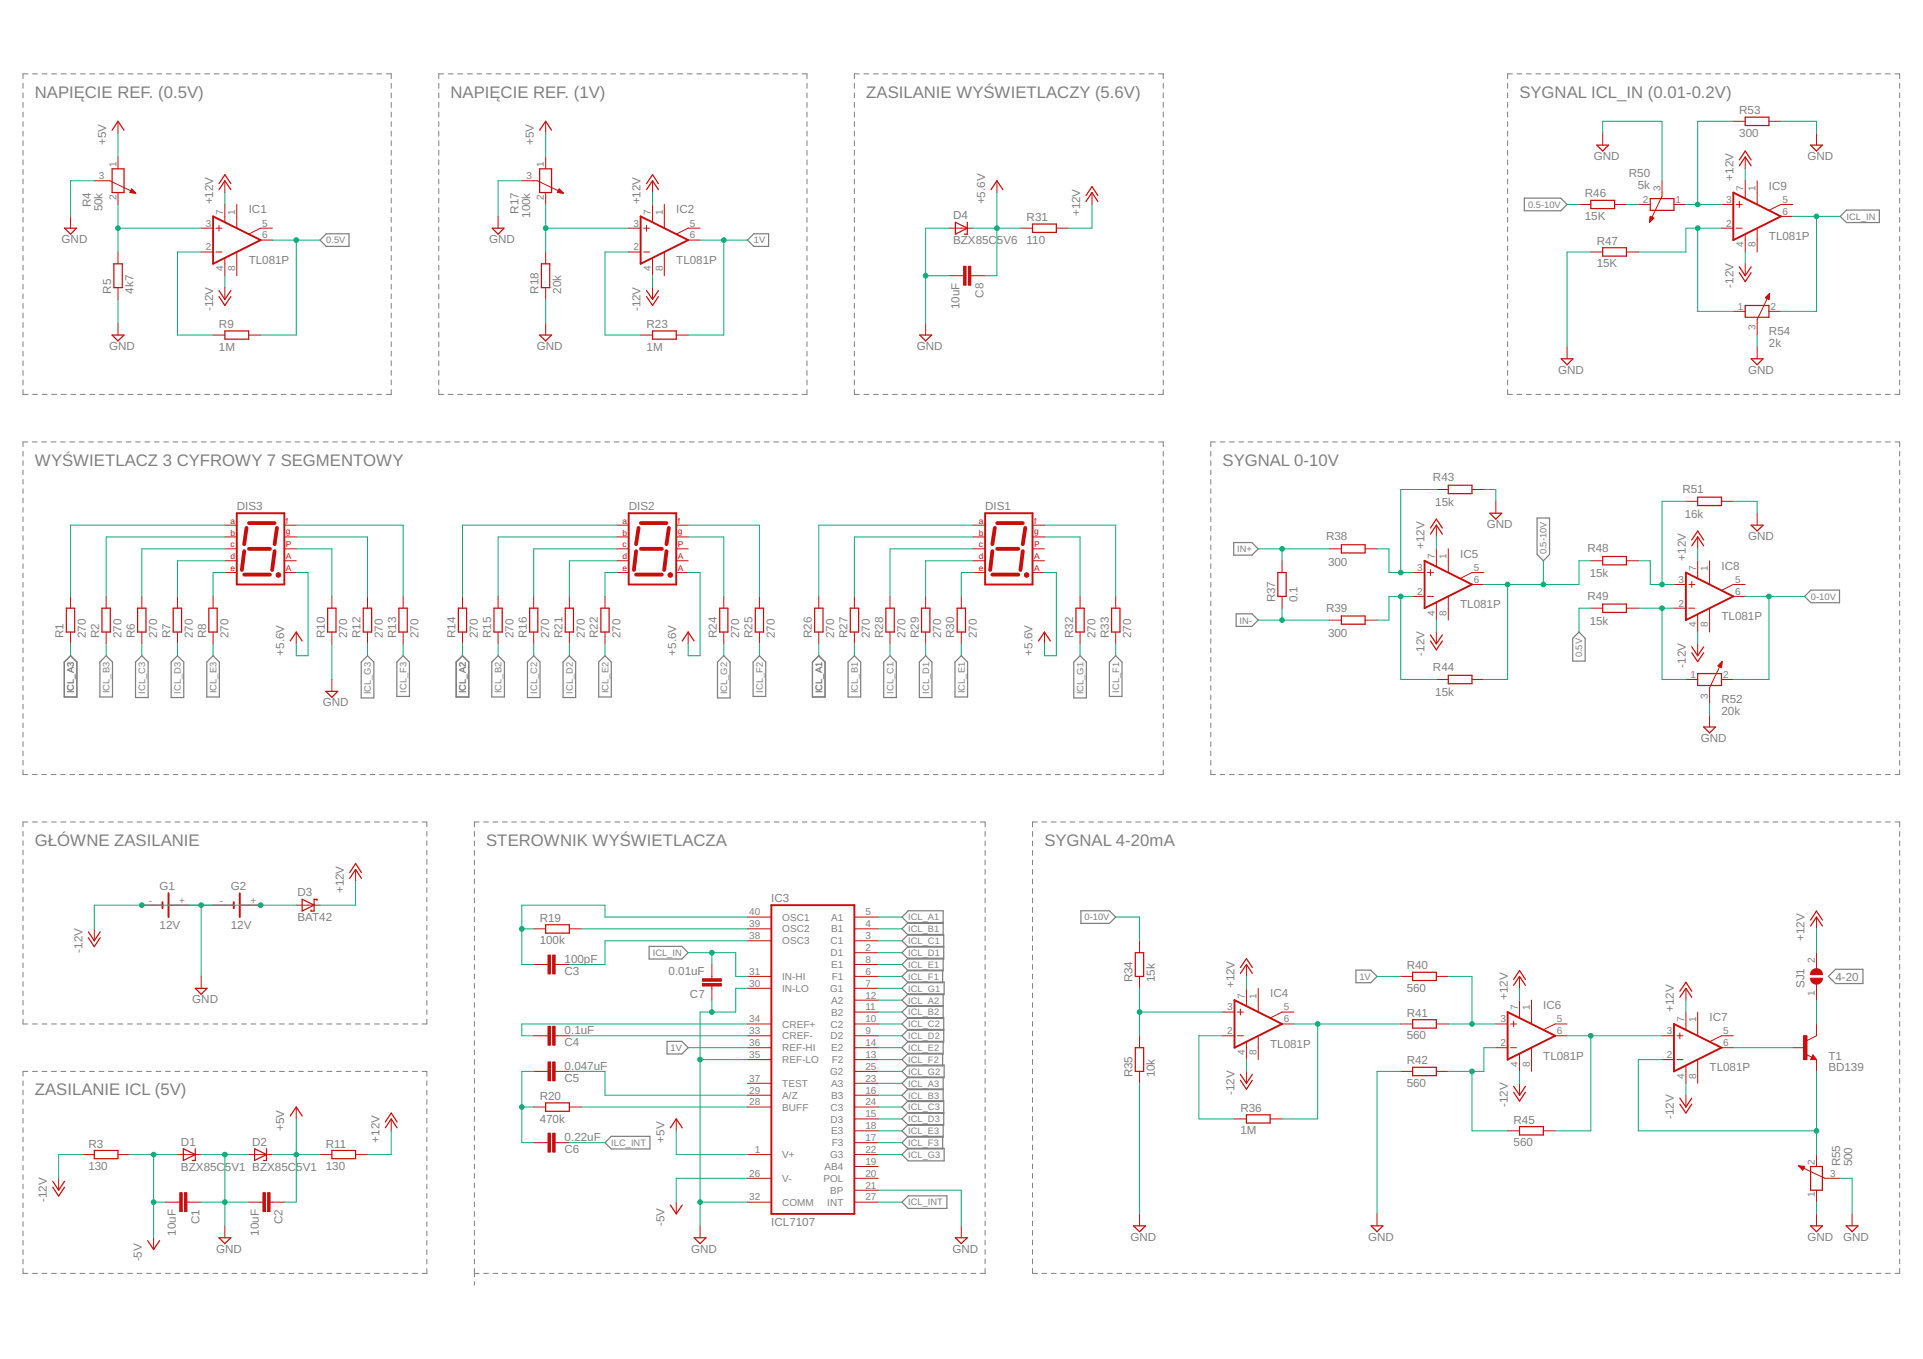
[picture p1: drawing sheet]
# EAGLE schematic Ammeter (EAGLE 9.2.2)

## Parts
C1  10uF  C-EU025-024X044  [C025-024X044]
C2  10uF  C-EU025-024X044  [C025-024X044]
C3  100pF  C-EU025-024X044  [C025-024X044]
C4  0.1uF  C-EU025-024X044  [C025-024X044]
C5  0.047uF  C-EU025-024X044  [C025-024X044]
C6  0.22uF  C-EU025-024X044  [C025-024X044]
C7  0.01uF  C-EU025-024X044  [C025-024X044]
C8  10uF  C-EU025-024X044  [C025-024X044]
D1  BZX85C5V1  BZX85  [DO41Z10]
D2  BZX85C5V1  BZX85  [DO41Z10]
D3  BAT42  [DO35-10]
D4  BZX85C5V6  BZX85  [DO41Z10]
DIS1  7SEG-CA  [7SEG-13]
DIS2  7SEG-CA  [7SEG-13]
DIS3  7SEG-CA  [7SEG-13]
G1  12V  CH291-1220LF  [CH291-1220LF]
G2  12V  CH291-1220LF  [CH291-1220LF]
IC1  TL081P  [DIL08]
IC2  TL081P  [DIL08]
IC3  ICL7107  [DIL40]
IC4  TL081P  [DIL08]
IC5  TL081P  [DIL08]
IC6  TL081P  [DIL08]
IC7  TL081P  [DIL08]
IC8  TL081P  [DIL08]
IC9  TL081P  [DIL08]
R1  270  R-EU_0204/7  [0204/7]
R2  270  R-EU_0204/7  [0204/7]
R3  130  R-EU_0204/7  [0204/7]
R4  50k  POTENTIOMETER_PT_SPIN  [PT-SPIN]
R5  4k7  R-EU_0204/7  [0204/7]
R6  270  R-EU_0204/7  [0204/7]
R7  270  R-EU_0204/7  [0204/7]
R8  270  R-EU_0204/7  [0204/7]
R9  1M  R-EU_0204/7  [0204/7]
R10  270  R-EU_0204/7  [0204/7]
R11  130  R-EU_0204/7  [0204/7]
R12  270  R-EU_0204/7  [0204/7]
R13  270  R-EU_0204/7  [0204/7]
R14  270  R-EU_0204/7  [0204/7]
R15  270  R-EU_0204/7  [0204/7]
R16  270  R-EU_0204/7  [0204/7]
R17  100k  POTENTIOMETER_PT_SPIN  [PT-SPIN]
R18  20k  R-EU_0204/7  [0204/7]
R19  100k  R-EU_0204/7  [0204/7]
R20  470k  R-EU_0204/7  [0204/7]
R21  270  R-EU_0204/7  [0204/7]
R22  270  R-EU_0204/7  [0204/7]
R23  1M  R-EU_0204/7  [0204/7]
R24  270  R-EU_0204/7  [0204/7]
R25  270  R-EU_0204/7  [0204/7]
R26  270  R-EU_0204/7  [0204/7]
R27  270  R-EU_0204/7  [0204/7]
R28  270  R-EU_0204/7  [0204/7]
R29  270  R-EU_0204/7  [0204/7]
R30  270  R-EU_0204/7  [0204/7]
R31  110  R-EU_0204/7  [0204/7]
R32  270  R-EU_0204/7  [0204/7]
R33  270  R-EU_0204/7  [0204/7]
R34  15k  R-EU_0204/7  [0204/7]
R35  10k  R-EU_0204/7  [0204/7]
R36  1M  R-EU_0204/7  [0204/7]
R37  0.1  R-EU_0204/7  [0204/7]
R38  300  R-EU_0204/7  [0204/7]
R39  300  R-EU_0204/7  [0204/7]
R40  560  R-EU_0204/7  [0204/7]
R41  560  R-EU_0204/7  [0204/7]
R42  560  R-EU_0204/7  [0204/7]
R43  15k  R-EU_0204/7  [0204/7]
R44  15k  R-EU_0204/7  [0204/7]
R45  560  R-EU_0204/7  [0204/7]
R46  15K  R-EU_0204/7  [0204/7]
R47  15K  R-EU_0204/7  [0204/7]
R48  15k  R-EU_0204/7  [0204/7]
R49  15k  R-EU_0204/7  [0204/7]
R50  5k  POTENTIOMETER_PT_SPIN  [PT-SPIN]
R51  16k  R-EU_0204/7  [0204/7]
R52  20k  POTENTIOMETER_PT_SPIN  [PT-SPIN]
R53  300  R-EU_0204/7  [0204/7]
R54  2k  POTENTIOMETER_PT_SPIN  [PT-SPIN]
R55  500  POTENTIOMETER_PT_SPIN  [PT-SPIN]
SJ1  SJ  [SJ]
T1  BD139  [TO126]

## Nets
0-10V: IC8.6(OUT) R34.2 R52.2
0.5-10V: IC5.6(OUT) R44.1 R46.1 R48.2
0.5V: IC1.6(OUT) R9.2 R49.2
1V: IC2.6(OUT) IC3.36(REF-HI) R23.2 R40.1
4-20: SJ1.1 T1.2(C)
+5V: C2.1 C8.1 D2.C D4.C DIS1.8(CA2) DIS2.8(CA2) DIS3.8(CA2) IC3.1(V+) R4.1 R11.1 R17.1 R31.1 ; supply symbol labelled +5.6V
+12V: D3.C IC1.7(V+) IC2.7(V+) IC4.7(V+) IC5.7(V+) IC6.7(V+) IC7.7(V+) IC8.7(V+) IC9.7(V+) R11.2 R31.2 SJ1.2
-5V: C1.2 D1.A IC3.26(V-) R3.2
-12V: D3.A G1.- G2.+ IC1.4(V-) IC2.4(V-) IC4.4(V-) IC5.4(V-) IC6.4(V-) IC7.4(V-) IC8.4(V-) IC9.4(V-) R3.1
GND: C1.1 C2.2 C7.1 C8.2 D1.C D2.A D4.A G1.+ G2.- IC3.21(BP) IC3.30(IN-LO) IC3.32(COMM) IC3.35(REF-LO) R4.3 R5.1 R10.1 R17.3 R18.1 R35.1 R42.1 R43.1 R47.1 R50.3 R51.1 R52.3 R53.2 R54.3 R55.1 R55.3
ICL_A1: IC3.5(A1) R26.1
ICL_A2: IC3.12(A2) R14.1
ICL_A3: IC3.23(A3) R1.1
ICL_B1: IC3.4(B1) R27.1
ICL_B2: IC3.11(B2) R15.1
ICL_B3: IC3.16(B3) R2.1
ICL_C1: IC3.3(C1) R28.1
ICL_C2: IC3.10(C2) R16.1
ICL_C3: IC3.24(C3) R6.1
ICL_D1: IC3.2(D1) R29.1
ICL_D2: IC3.9(D2) R21.1
ICL_D3: IC3.15(D3) R7.1
ICL_E1: IC3.8(E1) R30.1
ICL_E2: IC3.14(E2) R22.1
ICL_E3: IC3.18(E3) R8.1
ICL_F1: IC3.6(F1) R33.1
ICL_F2: IC3.13(F2) R25.1
ICL_F3: IC3.17(F3) R13.1
ICL_G1: IC3.7(G1) R32.1
ICL_G2: IC3.25(G2) R24.1
ICL_G3: IC3.22(G3) R12.1
ICL_IN: C7.2 IC3.31(IN-HI) IC9.6(OUT) R54.2
ICL_INT: IC3.27(INT)
ILC_INT: C6.1
IN+: R37.2 R38.2
IN-: R37.1 R39.2
N$1: C3.2 IC3.40(OSC1) R19.1
N$2: IC3.39(OSC2) R19.2
N$3: C3.1 IC3.38(OSC3)
N$4: C4.2 IC3.34(CREF+)
N$5: DIS3.5(DP) R10.2
N$6: C4.1 IC3.33(CREF-)
N$7: IC1.2(-IN) R9.1
N$8: C5.1 IC3.29(A/Z)
N$9: IC3.28(BUFF) R20.2
N$10: C5.2 C6.2 R20.1
N$11: IC2.2(-IN) R23.1
N$12: IC1.3(+IN) R4.2 R5.2
N$13: IC2.3(+IN) R17.2 R18.2
N$14: IC5.3(+IN) R38.1 R43.2
N$15: IC5.2(-IN) R39.1 R44.2
N$16: IC8.2(-IN) R49.1 R52.1
N$17: IC4.3(+IN) R34.1 R35.2
N$18: IC8.3(+IN) R48.1 R51.2
N$19: IC4.2(-IN) R36.1
N$20: IC4.6(OUT) R36.2 R41.1
N$21: IC6.3(+IN) R40.2 R41.2
N$22: IC7.6(OUT) T1.3(B)
N$23: IC6.2(-IN) R42.2 R45.1
N$24: IC6.6(OUT) IC7.3(+IN) R45.2
N$25: IC7.2(-IN) R55.2 T1.1(E)
N$26: DIS1.7(A) R26.2
N$28: DIS1.6(B) R27.2
N$29: DIS1.4(C) R28.2
N$30: DIS1.2(D) R29.2
N$31: DIS1.1(E) R30.2
N$32: DIS1.9(F) R33.2
N$33: DIS2.7(A) R14.2
N$34: DIS1.10(G) R32.2
N$35: DIS2.2(D) R21.2
N$36: DIS2.6(B) R15.2
N$37: DIS2.4(C) R16.2
N$38: DIS2.1(E) R22.2
N$39: DIS2.9(F) R25.2
N$40: DIS2.10(G) R24.2
N$41: DIS3.7(A) R1.2
N$42: DIS3.2(D) R7.2
N$43: DIS3.6(B) R2.2
N$44: DIS3.4(C) R6.2
N$45: DIS3.1(E) R8.2
N$46: DIS3.9(F) R13.2
N$47: DIS3.10(G) R12.2
N$48: R46.2 R50.2
N$49: IC9.3(+IN) R50.1 R53.1
N$51: IC9.2(-IN) R47.2 R54.1
Unconnected: DIS1.3(CA1) DIS1.5(DP) DIS2.3(CA1) DIS2.5(DP) DIS3.3(CA1) IC1.1(ON1) IC1.5(ON2) IC1.8(OPT) IC2.1(ON1) IC2.5(ON2) IC2.8(OPT) IC3.19(AB4) IC3.20(POL) IC3.37(TEST) IC4.1(ON1) IC4.5(ON2) IC4.8(OPT) IC5.1(ON1) IC5.5(ON2) IC5.8(OPT) IC6.1(ON1) IC6.5(ON2) IC6.8(OPT) IC7.1(ON1) IC7.5(ON2) IC7.8(OPT) IC8.1(ON1) IC8.5(ON2) IC8.8(OPT) IC9.1(ON1) IC9.5(ON2) IC9.8(OPT)

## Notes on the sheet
- NAPIĘCIE REF. (0.5V) | NAPIĘCIE REF. (1V) | ZASILANIE WYŚWIETLACZY (5.6V) | SYGNAL ICL_IN (0.01-0.2V)
- WYŚWIETLACZ 3 CYFROWY 7 SEGMENTOWY | SYGNAL 0-10V
- GŁÓWNE ZASILANIE | STEROWNIK WYŚWIETLACZA | SYGNAL 4-20mA
- ZASILANIE ICL (5V)
